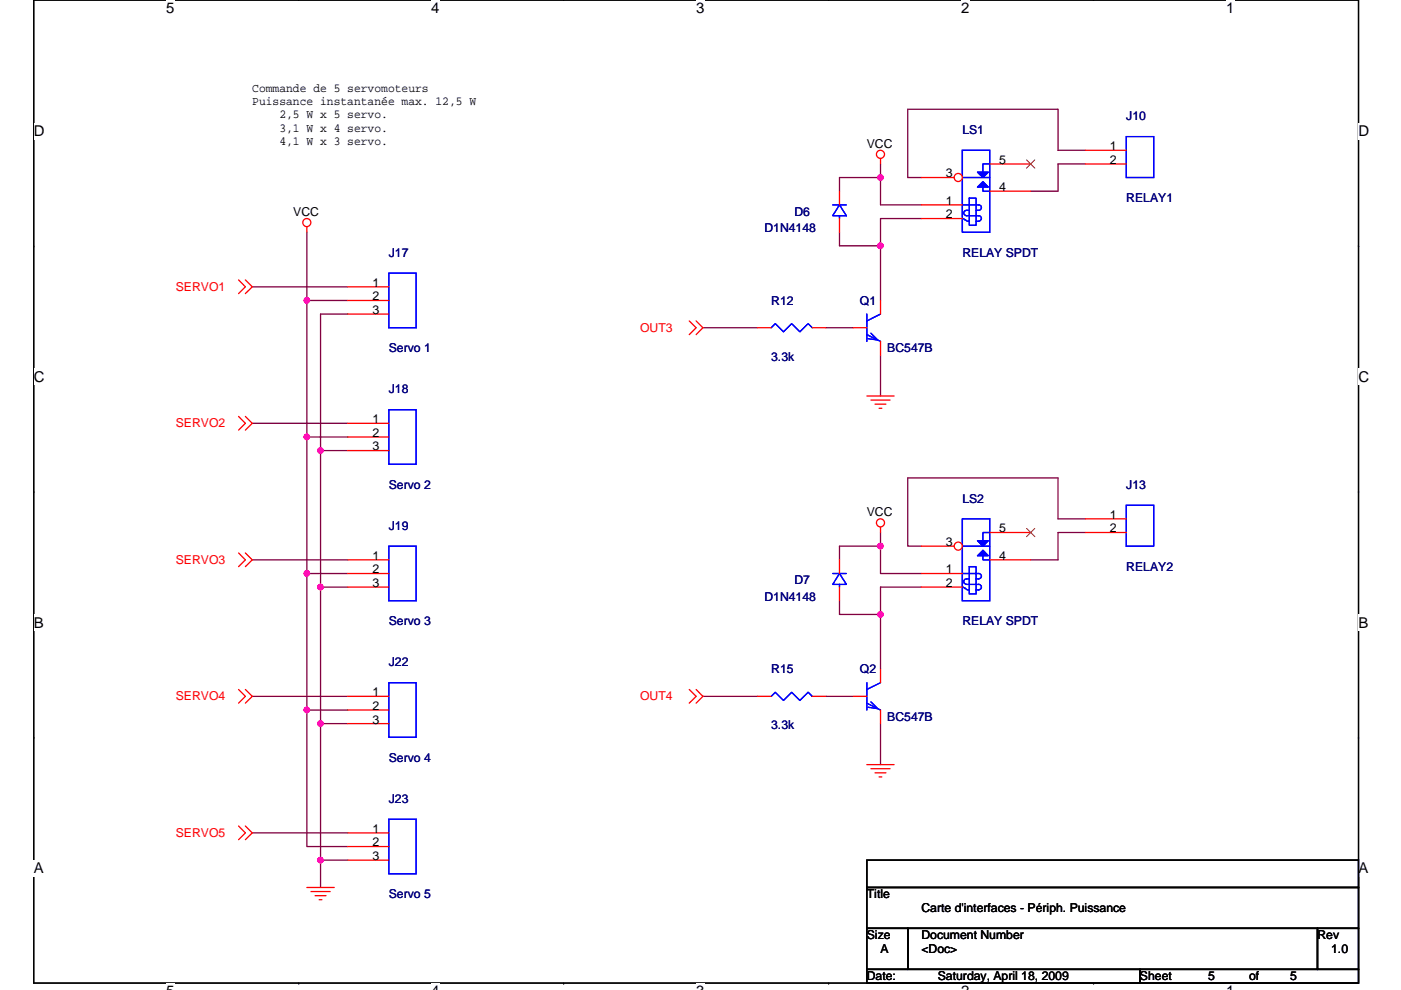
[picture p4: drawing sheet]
<svg xmlns="http://www.w3.org/2000/svg" width="297mm" height="210mm" viewBox="0 0 297 210" stroke-linecap="round" stroke-linejoin="round" font-family="sans-serif">
<path d="M7.2 0h280.8v208.5h-280.8z" fill="none" stroke="#000" stroke-width=".28"/>
<g fill="#fff">
<path d="M35.2 0h1.8v3.5h-1.8z"/>
<path d="M35.2 208.5h1.8v1.4h-1.8z"/>
</g>
<path d="M63.3 0h.1M63.3 208.5h.1" fill="none" stroke="#000" stroke-width=".28"/>
<g fill="#fff">
<path d="M91.4 0h1.8v3.5h-1.8z"/>
<path d="M91.4 208.5h1.8v1.4h-1.8z"/>
</g>
<path d="M119.5 0h.1M119.5 208.5h.1" fill="none" stroke="#000" stroke-width=".28"/>
<g fill="#fff">
<path d="M147.6 0h1.7v3.5h-1.7z"/>
<path d="M147.6 208.5h1.7v1.4h-1.7z"/>
</g>
<path d="M175.7 0h.1M175.7 208.5h.1" fill="none" stroke="#000" stroke-width=".28"/>
<g fill="#fff">
<path d="M203.8 0h1.7v3.5h-1.7z"/>
<path d="M203.8 208.5h1.7v1.4h-1.7z"/>
</g>
<path d="M231.9 0h.1M231.9 208.5h.1" fill="none" stroke="#000" stroke-width=".28"/>
<g fill="#fff">
<path d="M259.9 0h1.8v3.5h-1.8z"/>
<path d="M259.9 208.5h1.8v1.4h-1.8z"/>
<path d="M7.2 26.1h2.2v3.5h-2.2z"/>
<path d="M288 26.1h2.3v3.5h-2.3z"/>
<path d="M7.2 78.2h2.2v3.5h-2.2z"/>
<path d="M288 78.2h2.3v3.5h-2.3z"/>
</g>
<path d="M7.2 52.1h.1M288 52.1h.1" fill="none" stroke="#000" stroke-width=".28"/>
<g fill="#fff">
<path d="M7.2 130.3h2v3.5h-2z"/>
<path d="M288 130.3h2.1v3.5h-2.1z"/>
</g>
<path d="M7.2 104.3h.1M288 104.3h.1" fill="none" stroke="#000" stroke-width=".28"/>
<g fill="#fff">
<path d="M7.1 182.4h2.2v3.5h-2.2z"/>
<path d="M288 182.4h2.1v3.5h-2.1z"/>
</g>
<path d="M7.2 156.4h.1M288 156.4h.1M183.8 196.9h8.7v8.7h-8.7zM183.8 182.4h104.2v5.8h-104.2zM183.8 188.2h104.2v8.7h-104.2zM192.5 196.9h86.8v8.7h-86.8zM279.3 196.9h8.7v8.7h-8.7zM183.8 205.6h57.9v2.9h-57.9zM241.7 205.6h46.3v2.9h-46.3z" fill="none" stroke="#000" stroke-width=".28"/>
<g fill="none" stroke="#800040" stroke-width=".28">
<path d="M186.7 37.7v5.8h8.7M186.7 34.8v2.9M186.7 37.7h-8.7v2.9M230.1 34.8h-5.8v5.8h-5.8M230.1 31.9h-5.8v-8.7h-31.8v14.5h2.9M65.1 49.3v14.4h8.6M178 49.3v2.8h8.7M186.7 52.1v11.6M195.4 46.4h-8.7v5.7M53.5 60.8h20.2M65.1 63.7v29h8.6M73.7 66.6h-5.7v29"/>
<path d="M149 69.5h11.6M175.1 69.5h5.8M186.7 75.3v8.7M53.5 89.8h20.2M65.1 92.7v28.9h8.6M68 95.6v28.9M68 95.6h5.7M53.5 118.7h20.2M186.7 115.8h-8.7v2.9M186.7 112.9v2.9M186.7 115.8v5.8h8.7M230.1 112.9h-5.8v5.8h-5.8"/>
<path d="M230.1 110h-5.8v-8.6h-31.8v14.4h2.9M65.1 121.6v29h8.6M68 124.5v29M68 124.5h5.7M178 127.4v2.9h8.7M186.7 130.3v11.6M195.4 124.5h-8.7v5.8M53.5 147.7h20.2M65.1 150.6v29h8.6M68 153.5v28.9M68 153.5h5.7M149 147.7h11.6"/>
<path d="M175.1 147.7h5.8M186.7 153.5v8.7M53.5 176.7h20.2M68 182.4v5.8M68 182.4h5.7"/>
</g>
<g fill="#f0f" stroke="#f0f" stroke-width=".28">
<circle cx="67.9" cy="95.6" r=".57"/>
<circle cx="67.9" cy="153.5" r=".57"/>
<circle cx="67.9" cy="124.5" r=".57"/>
<circle cx="67.9" cy="182.4" r=".57"/>
<circle cx="65" cy="150.6" r=".57"/>
<circle cx="65" cy="121.6" r=".57"/>
<circle cx="65" cy="92.7" r=".57"/>
<circle cx="65" cy="63.7" r=".57"/>
<circle cx="186.7" cy="115.8" r=".57"/>
<circle cx="186.7" cy="130.3" r=".57"/>
<circle cx="186.7" cy="52.1" r=".57"/>
<circle cx="186.7" cy="37.7" r=".57"/>
</g>
<g fill="none" stroke="#f00" stroke-width=".28">
<path d="M186.7 33.6v1.2M230.1 31.9h8.7M230.1 34.8h8.7M50.6 59.4l1.4 1.4-1.4 1.5M52 59.4l1.5 1.4-1.5 1.5M65.1 48.1v1.2M146.1 68.1l1.5 1.4-1.5 1.5M147.6 68.1l1.4 1.4-1.4 1.5M180.9 69.5h2.9M186.7 63.7v2.9M186.7 72.4v2.9M50.6 88.3l1.4 1.5-1.4 1.4"/>
<path d="M52 88.3l1.5 1.5-1.5 1.4M183.8 84h5.8M184.7 84.9h4M185.5 85.7h2.3M186.4 86.6h.6M50.6 117.3l1.4 1.4-1.4 1.5M52 117.3l1.5 1.4-1.5 1.5M73.7 118.7h8.7M186.7 111.8v1.1M230.1 110h8.7M230.1 112.9h8.7M73.7 121.6h8.7"/>
<path d="M73.7 124.5h8.7M50.6 146.2l1.4 1.5-1.4 1.4M52 146.2l1.5 1.5-1.5 1.4M73.7 147.7h8.7M73.7 150.6h8.7M73.7 153.5h8.7M146.1 146.2l1.5 1.5-1.5 1.4M147.6 146.2l1.4 1.5-1.4 1.4M50.6 175.2l1.4 1.5-1.4 1.4M52 175.2l1.5 1.5-1.5 1.4M73.7 176.7h8.7M73.7 179.6h8.7"/>
<path d="M183.8 162.2h5.8M184.7 163h4M185.5 163.9h2.3M186.4 164.8h.6M65.1 188.2h5.8M65.9 189.1h4.1M66.8 190h2.3M67.7 190.8h.5M73.7 182.4h8.7"/>
<circle cx="186.7" cy="32.7" r=".86"/>
<circle cx="65.1" cy="47.2" r=".86"/>
<circle cx="186.7" cy="110.9" r=".86"/>
</g>
<g fill="none" stroke="#00f" stroke-width=".28">
<path d="M204 31.9h5.8v17.4h-5.8zM204 37.7h5.8M208.4 39.7v.9h1.4M209.8 34.8h-1.4v1.7M238.8 29h5.8v8.7h-5.8zM204 46.4l.5 .3M204 43.5h3.5a.57 .57 0 0 1 .6 .5 .57 .57 0 0 1-.6 .6M204.7 46.6l.3 .3h.5M205.5 42h1.4v5.8h-1.4zM205.5 44.6h-.6a.56 .56 0 0 0-.6 .6 .56 .56 0 0 0 .6 .5l2.6 .1a.57 .57 0 0 1 .6 .5 .57 .57 0 0 1-.6 .6h-.6M206.9 44.6h.6M183.8 66.6v5.8"/>
<path d="M183.8 71l2.9 1.4M184.7 70.7l1.4 1.4-2-.3M186.7 66.6l-2.9 1.5M82.4 115.8h5.8v11.6h-5.8zM238.8 107.2h5.8v8.6h-5.8zM82.4 144.8h5.8v11.6h-5.8zM82.4 173.8h5.8v11.5h-5.8z"/>
</g>
<g fill="#00f" stroke="#00f" stroke-width=".28">
<path d="M208.4 38.5l1.1 1.2h-2.3z" fill-rule="evenodd"/>
<path d="M207.2 36.5h2.3l-1.1 1.2z" fill-rule="evenodd"/>
<path d="M208.4 38.5l1.1 1.2h-2.3z" fill-rule="evenodd"/>
<path d="M207.2 36.5h2.3l-1.1 1.2z" fill-rule="evenodd"/>
</g>
<circle cx="203.2" cy="37.6" r=".86" fill="#fff" stroke="#f00" stroke-width=".28"/>
<g fill="none" stroke="#f00" stroke-width=".28">
<path d="M195.4 37.7h6.9M209.8 34.8h8.7M195.4 43.5h8.6M195.4 46.4h8.6M209.8 40.6h8.7M160.6 69.5h2.9M172.2 69.5h2.9M178 118.7v2.9M178 124.5v2.9M160.6 147.7h2.9M172.2 147.7h2.9M180.9 147.7h2.9"/>
<path d="M186.7 141.9v2.9M186.7 150.6v2.9"/>
</g>
<path d="M217.7 33.9l1.7 1.8M219.4 33.9l-1.8 1.8" fill="none" stroke="#804000" stroke-width=".21"/>
<g fill="none" stroke="#00f" stroke-width=".28">
<path d="M163.5 69.5l.9-.9 1.7 1.8 1.7-1.8 1.8 1.8 1.7-1.8 .9 .9M204 110h5.8v17.4h-5.8zM204 115.8h5.8M208.4 117.9v.8h1.4M209.8 112.9h-1.4v1.8M176.5 121.6h2.9M178 124v.5M178 121.6l1.4 2.4h-2.9zM204 124.5l.6 .3M204 121.6h3.5a.56 .56 0 0 1 .6 .6 .56 .56 0 0 1-.6 .6M204.7 124.8l.3 .3h.5M204.9 124h2.6a.57 .57 0 0 1 .6 .5 .57 .57 0 0 1-.6 .6h-.6"/>
<path d="M205.5 120.2h1.4v5.8h-1.4zM205.5 122.8h-.6a.57 .57 0 0 0-.6 .5 .57 .57 0 0 0 .6 .6M206.9 122.8h.6M163.5 147.7l.9-.9 1.7 1.8 1.7-1.8 1.8 1.8 1.7-1.8 .9 .9M183.8 144.8v5.8M183.8 149.1l2.9 1.5M184.7 148.9l1.4 1.4-2-.3M186.7 144.8l-2.9 1.4"/>
</g>
<g fill="#00f" stroke="#00f" stroke-width=".28">
<path d="M208.4 116.7l1.1 1.2h-2.3z" fill-rule="evenodd"/>
<path d="M207.2 114.7h2.3l-1.1 1.1z" fill-rule="evenodd"/>
<path d="M208.4 116.7l1.1 1.2h-2.3z" fill-rule="evenodd"/>
<path d="M207.2 114.7h2.3l-1.1 1.1z" fill-rule="evenodd"/>
</g>
<circle cx="203.2" cy="115.8" r=".86" fill="#fff" stroke="#f00" stroke-width=".28"/>
<g fill="none" stroke="#f00" stroke-width=".28">
<path d="M178 40.6v2.9M178 46.4v2.9M73.7 60.8h8.7M73.7 63.7h8.7M73.7 66.6h8.7M73.7 89.8h8.7M73.7 92.7h8.7M73.7 95.6h8.7M195.4 115.8h6.9M209.8 112.9h8.7M209.8 118.7h8.7M195.4 121.6h8.6"/>
<path d="M195.4 124.5h8.6"/>
</g>
<path d="M217.7 112.1l1.7 1.7M219.4 112.1l-1.8 1.7" fill="none" stroke="#804000" stroke-width=".21"/>
<path d="M82.4 57.9h5.8v11.6h-5.8zM176.5 43.5h2.9M178 45.8v.6M178 43.5l1.4 2.3h-2.9zM82.4 86.9h5.8v11.6h-5.8z" fill="none" stroke="#00f" stroke-width=".28"/>
<g fill="#f0f" stroke="#f0f" stroke-width=".28">
<circle cx="67.9" cy="95.6" r=".57"/>
<circle cx="67.9" cy="153.5" r=".57"/>
<circle cx="67.9" cy="124.5" r=".57"/>
<circle cx="67.9" cy="182.4" r=".57"/>
<circle cx="65" cy="150.6" r=".57"/>
<circle cx="65" cy="121.6" r=".57"/>
<circle cx="65" cy="92.7" r=".57"/>
<circle cx="65" cy="63.7" r=".57"/>
<circle cx="186.7" cy="115.8" r=".57"/>
<circle cx="186.7" cy="130.3" r=".57"/>
<circle cx="186.7" cy="52.1" r=".57"/>
<circle cx="186.7" cy="37.7" r=".57"/>
</g>
<g font-size="3.2">
<text x="35.2" y="2.8">5</text>
<text x="91.4" y="2.8">4</text>
<text x="147.6" y="2.8">3</text>
<text x="203.8" y="2.8">2</text>
<text x="259.9" y="2.8">1</text>
<text x="7.2" y="28.9">D</text>
<text x="288" y="28.9">D</text>
<text x="7.2" y="81">C</text>
<text x="288" y="81">C</text>
<text x="7.2" y="133.1">B</text>
<text x="288" y="133.1">B</text>
<text x="7.2" y="185.3">A</text>
<text x="288" y="185.3">A</text>
</g>
<g font-size="2.6">
<text x="53.5" y="19.5">Commande de 5 servomoteurs</text>
<text x="53.5" y="22.3">Puissance instantanée max. 12,5 W</text>
<text x="59.2" y="25.1">2,5 W x 5 servo.</text>
<text x="59.2" y="27.9">3,1 W x 4 servo.</text>
<text x="59.2" y="30.8">4,1 W x 3 servo.</text>
<text x="183.8" y="31.3">VCC</text>
<text x="211.9" y="34.8">5</text>
<text x="235.3" y="31.9">1</text>
<text x="235.3" y="34.8">2</text>
<text x="200.6" y="37.6">3</text>
<text x="211.9" y="40.5">4</text>
<text x="62.2" y="45.8">VCC</text>
<text x="200.6" y="43.4">1</text>
<text x="200.6" y="46.3">2</text>
<text x="78.9" y="60.8">1</text>
<text x="78.9" y="63.7">2</text>
<text x="78.9" y="66.6">3</text>
<text x="78.9" y="89.8">1</text>
<text x="78.9" y="92.7">2</text>
<text x="78.9" y="95.5">3</text>
<text x="183.8" y="109.5">VCC</text>
<text x="211.9" y="112.9">5</text>
<text x="235.3" y="110">1</text>
<text x="235.3" y="112.9">2</text>
<text x="78.9" y="118.7">1</text>
<text x="200.6" y="115.8">3</text>
<text x="211.9" y="118.7">4</text>
<text x="78.9" y="121.6">2</text>
<text x="78.9" y="124.5">3</text>
<text x="200.6" y="121.6">1</text>
<text x="200.6" y="124.5">2</text>
<text x="78.9" y="147.7">1</text>
<text x="78.9" y="150.6">2</text>
<text x="78.9" y="153.5">3</text>
<text x="78.9" y="176.6">1</text>
<text x="78.9" y="179.5">2</text>
<text x="78.9" y="182.4">3</text>
<text x="183.8" y="190.6">Title</text>
<text x="195.4" y="193.5">Carte d'interfaces - Périph. Puissance</text>
<text x="183.8" y="199.2">Size</text>
<text x="186.7" y="202.1">A</text>
<text x="195.4" y="199.2">Document Number</text>
<text x="195.4" y="202.1">&lt;Doc&gt;</text>
<text x="279.3" y="199.2">Rev</text>
<text x="282.2" y="202.1">1.0</text>
<text x="183.8" y="207.9">Date:</text>
<text x="198.8" y="207.9">Saturday, April 18, 2009</text>
<text x="241.7" y="207.9">Sheet</text>
<text x="256.2" y="207.9">5</text>
<text x="264.9" y="207.9">of</text>
<text x="273.6" y="207.9">5</text>
</g>
<g font-size="2.6" fill="#000080">
<text x="204" y="28.4">LS1</text>
<text x="238.8" y="25.5">J10</text>
<text x="168.4" y="45.8">D6</text>
<text x="238.8" y="42.9">RELAY1</text>
<text x="162.1" y="49.3">D1N4148</text>
<text x="82.4" y="54.5">J17</text>
<text x="204" y="54.5">RELAY SPDT</text>
<text x="163.5" y="64.6">R12</text>
<text x="182.3" y="64.6">Q1</text>
<text x="82.4" y="74.7">Servo 1</text>
<text x="163.5" y="76.5">3.3k</text>
<text x="188.1" y="74.7">BC547B</text>
<text x="82.4" y="83.4">J18</text>
<text x="82.4" y="103.7">Servo 2</text>
<text x="204" y="106.6">LS2</text>
<text x="238.8" y="103.7">J13</text>
<text x="82.4" y="112.4">J19</text>
<text x="168.4" y="124">D7</text>
<text x="238.8" y="121.1">RELAY2</text>
<text x="162.1" y="127.4">D1N4148</text>
<text x="82.4" y="132.7">Servo 3</text>
<text x="204" y="132.7">RELAY SPDT</text>
<text x="82.4" y="141.3">J22</text>
<text x="163.5" y="142.8">R15</text>
<text x="182.3" y="142.8">Q2</text>
<text x="163.5" y="154.7">3.3k</text>
<text x="188.1" y="152.9">BC547B</text>
<text x="82.4" y="161.6">Servo 4</text>
<text x="82.4" y="170.3">J23</text>
<text x="82.4" y="190.6">Servo 5</text>
</g>
<g font-size="2.6" fill="#f00">
<text x="37.3" y="61.7">SERVO1</text>
<text x="135.7" y="70.4">OUT3</text>
<text x="37.3" y="90.7">SERVO2</text>
<text x="37.3" y="119.6">SERVO3</text>
<text x="37.3" y="148.6">SERVO4</text>
<text x="135.7" y="148.6">OUT4</text>
<text x="37.3" y="177.5">SERVO5</text>
</g>
</svg>
